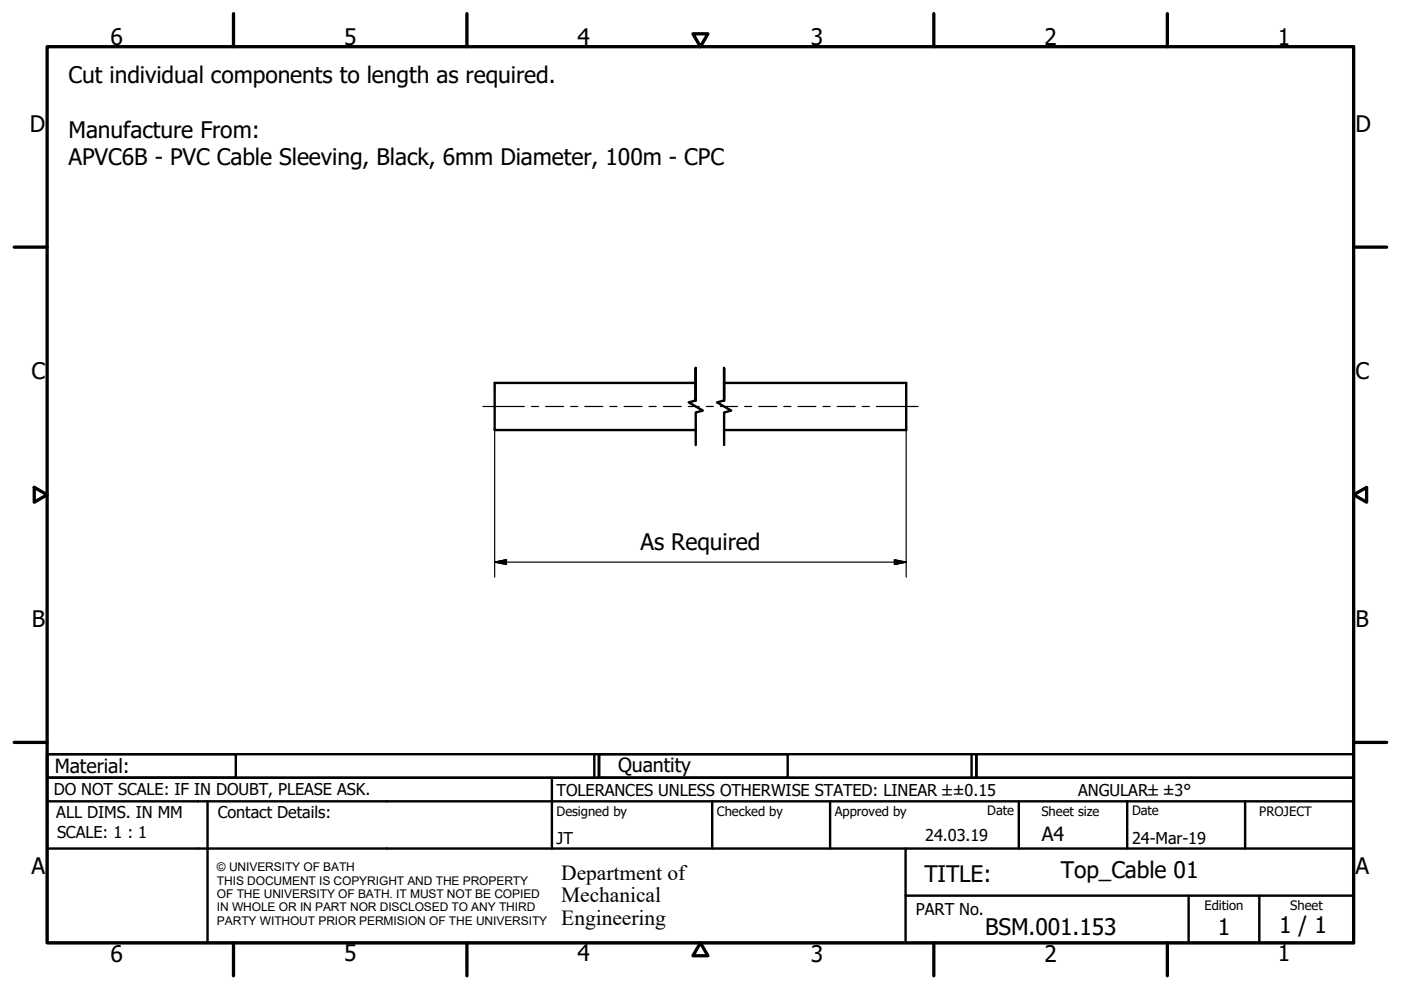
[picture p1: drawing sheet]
<svg xmlns="http://www.w3.org/2000/svg" width="297mm" height="210mm" viewBox="0 0 297 210" stroke-linecap="round" stroke-linejoin="round" font-family="sans-serif">
<!-- layer: Visible (ISO) -->
<path d="M147.5 81.2h-42.6v10h42.6M153.5 81.2h38.6v10h-38.6" fill="none" stroke="#000" stroke-width=".51"/>
<!-- layer: Break Line (ISO) -->
<path d="M147.5 84.9v-6.9v6.9l-1.5 .4 3 1.8-1.5 .4v6.9M153.5 84.9v-6.9v6.9l-1.5 .4 3 1.8-1.5 .4v6.9" fill="none" stroke="#000" stroke-width=".51"/>
<!-- layer: Border (ISO) -->
<g fill="none" stroke="#000" stroke-width=".7">
<path d="M10 9.9h277v190h-277zM49.5 2.9v7M99 2.9v7M146.9 7.2h3.2l-1.6 2.7zM198 2.9v7M247.5 2.9v7M3 52.4h7M287 52.4h7M7.3 103.3l2.7 1.6-2.7 1.6zM287 104.9l2.8-1.6v3.2zM3 157.4h7M287 157.4h7"/>
<path d="M49.5 199.9v7M99 199.9v7M148.5 199.9l1.6 2.7h-3.2zM198 199.9v7M247.5 199.9v7"/>
</g>
<!-- layer: Title (ISO) -->
<g fill="none" stroke="#000" stroke-width=".51">
<path d="M10 159.9h40v5h-40zM10 159.9h117v5h-117zM126 159.9v5M127 159.9h40v5h-40zM127 159.9h80v5h-80zM206 159.9v5M207 159.9h80v5h-80zM10 169.9v-5h277v5M10 169.9h277v30h-277zM10 179.9h277M44 169.9v30M117 164.9v15"/>
<path d="M151 169.9v10M176 169.9v10M192 179.9v20M216 169.9v10M239 169.9v10M264 169.9v10M192 189.9h95M252 189.9v10M267 189.9v10"/>
</g>
<!-- layer: Dimension (ISO) -->
<path d="M104.9 91.2v31.2M192.1 91.2v31.2M104.9 119.2l2.5-.5v1zM104.9 119.2h87.2M189.6 118.7l2.5 .5-2.5 .5z" fill="none" stroke="#000" stroke-width=".25"/>
<path d="M104.9 119.2l2.5-.5zM104.9 119.2l2.5-.5v1zM189.6 119.7l2.5-.5zM189.6 118.7l2.5 .5-2.5 .5z" fill="#000" stroke="#000" stroke-width=".25"/>
<!-- layer: Centerline (ISO) -->
<g fill="none" stroke="#000" stroke-width=".25">
<path d="M102.4 86.2h8.8M112.7 86.2h1.5M115.7 86.2h3.8M121 86.2h1.5M124 86.2h3.8M129.3 86.2h1.5M132.3 86.2h3.8M137.6 86.2h1.5M140.6 86.2h3.8M145.9 86.2h2.3M149.7 86.2h1.5M152.7 86.2h3.7"/>
<path d="M157.9 86.2h1.5M160.9 86.2h3.8M166.2 86.2h1.5M169.2 86.2h3.8M174.5 86.2h1.5M177.5 86.2h3.8M182.8 86.2h1.5M185.8 86.2h8.8"/>
</g>
<g font-size="4.8">
<text x="23.4" y="9.5">6</text>
<text x="72.9" y="9.5">5</text>
<text x="122.4" y="9.5">4</text>
<text x="171.9" y="9.5">3</text>
<text x="221.4" y="9.5">2</text>
<text x="270.9" y="9.5">1</text>
<text x="14.5" y="17.6">Cut individual components to length as required.</text>
<text x="6.3" y="27.9">D</text>
<text x="14.5" y="29.2">Manufacture From:</text>
<text x="287.4" y="27.9">D</text>
<text x="14.5" y="34.9">APVC6B - PVC Cable Sleeving, Black, 6mm Diameter, 100m - CPC</text>
<text x="6.7" y="80.4">C</text>
<text x="287.4" y="80.4">C</text>
<text x="135.8" y="116.7">As Required</text>
<text x="6.8" y="132.9">B</text>
<text x="287.4" y="132.9">B</text>
<text x="6.7" y="185.4">A</text>
<text x="287.4" y="185.4">A</text>
<text x="196" y="187">TITLE:</text>
<text x="224.9" y="186.2">Top_Cable 01</text>
<text x="271.2" y="197.9">1 / 1</text>
<text x="23.4" y="203.9">6</text>
<text x="72.9" y="203.8">5</text>
<text x="122.4" y="203.8">4</text>
<text x="171.9" y="203.9">3</text>
<text x="208.9" y="198.2">BSM.001.153</text>
<text x="221.4" y="203.9">2</text>
<text x="258.2" y="198.2">1</text>
<text x="270.9" y="203.8">1</text>
</g>
<g font-size="4.6">
<text x="119" y="186.5">Department of</text>
<text x="119" y="191.3">Mechanical</text>
<text x="119" y="196">Engineering</text>
</g>
<g font-size="4.1">
<text x="11.6" y="163.9">Material:</text>
<text x="131" y="163.7">Quantity</text>
<text x="220.9" y="178.4">A4</text>
</g>
<g font-size="3.5">
<text x="11.4" y="168.5">DO NOT SCALE: IF IN DOUBT, PLEASE ASK.</text>
<text x="11.9" y="173.5">ALL DIMS. IN MM</text>
<text x="46.2" y="173.5">Contact Details:</text>
<text x="118" y="168.8">TOLERANCES UNLESS OTHERWISE STATED: LINEAR ±±0.15</text>
<text x="228.6" y="168.8">ANGULAR±±3°</text>
<text x="12.1" y="177.6">SCALE: 1 : 1</text>
<text x="118" y="178.9">JT</text>
<text x="196.2" y="178.3">24.03.19</text>
<text x="240" y="178.9">24-Mar-19</text>
<text x="194.2" y="194.1">PART No.</text>
</g>
<g font-size="2.8">
<text x="118" y="173">Designed by</text>
<text x="152" y="173">Checked by</text>
<text x="177" y="173">Approved by</text>
<text x="209.3" y="172.9">Date</text>
<text x="220.8" y="173">Sheet size</text>
<text x="240" y="172.9">Date</text>
<text x="267" y="172.9">PROJECT</text>
<text x="255.4" y="193">Edition</text>
<text x="273.6" y="193">Sheet</text>
</g>
<g font-size="2.5">
<text x="46" y="184.7">© UNIVERSITY OF BATH</text>
<text x="46" y="187.6">THIS DOCUMENT IS COPYRIGHT AND THE PROPERTY</text>
<text x="46" y="190.4">OF THE UNIVERSITY OF BATH. IT MUST NOT BE COPIED</text>
<text x="46" y="193.2">IN WHOLE OR IN PART NOR DISCLOSED TO ANY THIRD</text>
<text x="46" y="196.1">PARTY WITHOUT PRIOR PERMISION OF THE UNIVERSITY</text>
</g>
</svg>
